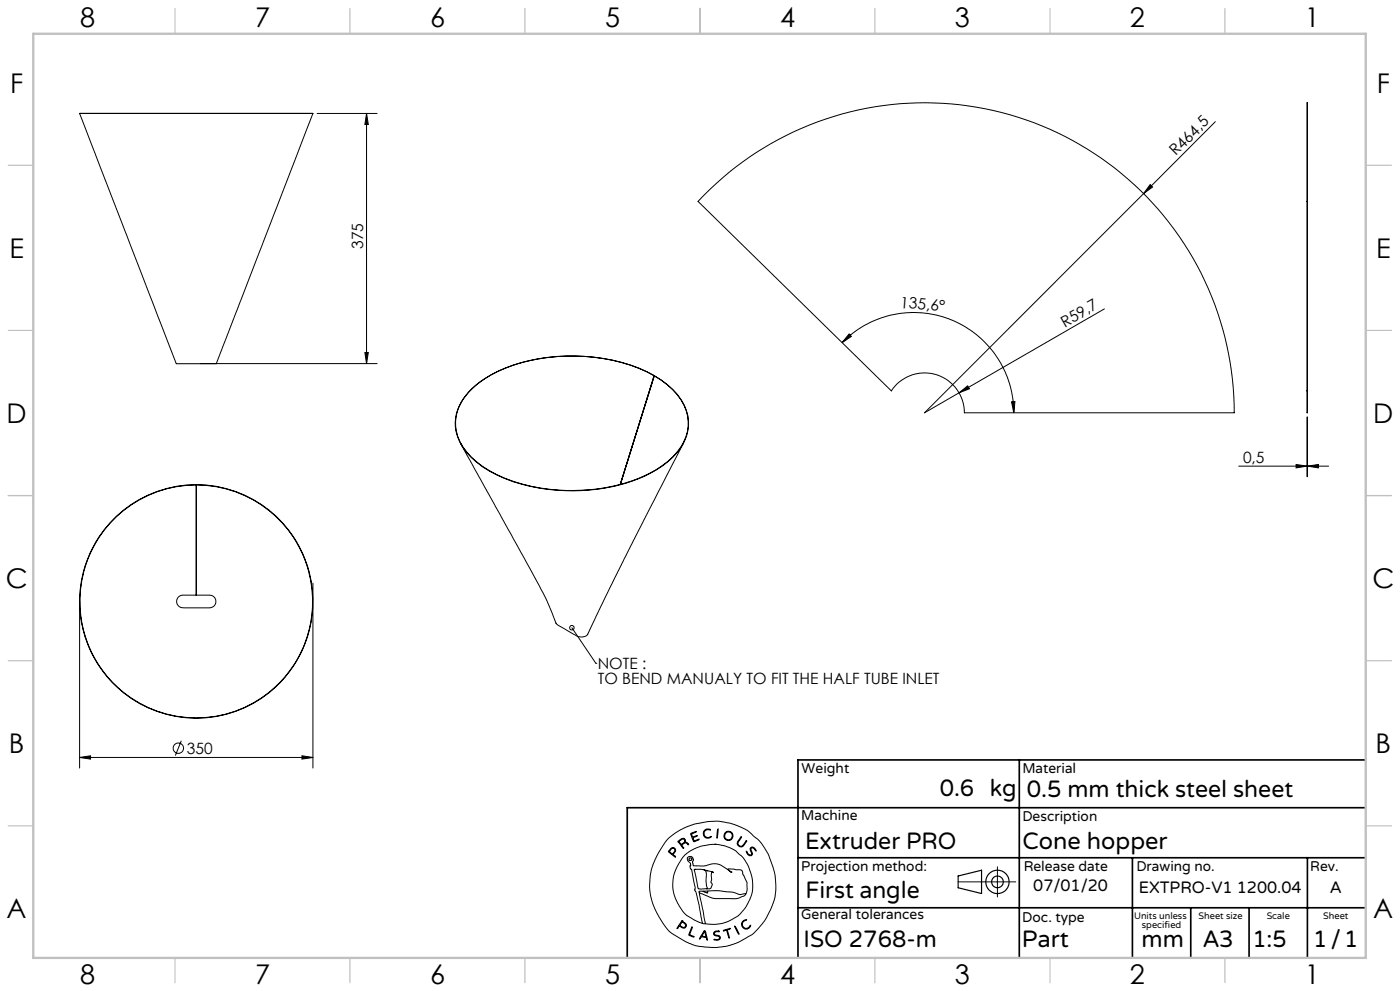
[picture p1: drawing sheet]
<svg xmlns="http://www.w3.org/2000/svg" width="420mm" height="297mm" viewBox="0 0 420 297" stroke-linecap="round" stroke-linejoin="round" font-family="sans-serif">
<g fill="none" stroke="#000" stroke-width=".3">
<path d="M23.9 34h70l-29 75h-12zM23.9 34h69.9M95.1 34h18M110 34l.5 3.3h-1zM110 34v75M364.6 36.5l-87.2 87.2 10.3-6M211.2 58.5a92.9 92.9 0 0 1 101.4-20.8 92.9 92.9 0 0 1 57.7 86h-81a11.9 11.9 0 0 0-8.5-11.4 11.9 11.9 0 0 0-13.4 4.9l-58-56.8zM345.1 55.3l.7 .8-2.7 1.9zM392.1 60.4v-29.6l.1 29.6M392.1 60.4v56.8M392.1 60.4h.1M392.2 60.4v56.8"/>
<path d="M331.3 92.6l-43.6 25.1M60.1 109h53M109.5 105.7h1l-.5 3.3zM196.3 112.6a54.5 54.5 0 0 0-33.2-5.3 40.6 40.6 0 0 0-21.5 9.1 14.3 14.3 0 0 0-4.8 12.7 18.9 18.9 0 0 0 10 12.1 53.7 53.7 0 0 0 31.8 5.5 43.3 43.3 0 0 0 21.8-8.3 14.6 14.6 0 0 0 6-13.7 17.4 17.4 0 0 0-8-10.8l-2.1-1.3M196.3 112.6a54.9 54.9 0 0 0-48.8-.3 21.3 21.3 0 0 0-9.5 9 12.5 12.5 0 0 0 2.1 14.2 32.4 32.4 0 0 0 16.5 9.6 54.2 54.2 0 0 0 40.3-4.3 18 18 0 0 0 9.5-13 14.9 14.9 0 0 0-6.3-12.5l-3.8-2.7M196.3 112.6l-10.2 32.6M252.6 102.7a30 30 0 0 1 32.8-6.8 30 30 0 0 1 18.7 27.8M254.7 100.1l.7 .7-2.8 1.9zM287.7 117.7l2.6-2.1 .5 .9zM392.1 117.2v6.5l.1-6.5M392.1 117.2h.1M205.1 132.7l-17.8 34.8-10 20.4a5 5 0 0 1-1.4 2.7 3.5 3.5 0 0 1-3.8-.5l-4.5-2.6a2.34 2.34 0 0 1-1.3-1.9l-2.2-5.5-2.2-4.4-23.6-42.6"/>
<path d="M303.5 120.4h1l-.4 3.3zM371.6 139.7h27M388.8 139.2l3.3 .5-3.3 .5zM392.1 125v17.9M392.2 139.7l3.3-.5v1zM392.2 125v17.9M34.9 154.7a34.5 34.5 0 0 1 23.9-9.4v33.1h-3.7a1.93 1.93 0 0 0-2.1 2 1.93 1.93 0 0 0 2.3 1.8h6.3a2.36 2.36 0 0 0 3.2-2 2.23 2.23 0 0 0-3-1.8h-2.9v-33.2a35 35 0 0 1 33.7 44.5 35 35 0 0 1-51.8 20.5 35 35 0 0 1-5.9-55.5zM58.8 145.3a34.9 34.9 0 0 0-30.8 51.4 34.9 34.9 0 0 0 59.9 2.8 34.9 34.9 0 0 0-26-54l-3-.2M93.9 174.8v55.4M23.9 180.8v49.4M171.6 188.1l7.2 10.7M178.8 198.8h.1"/>
<path d="M23.9 227l3.3-.5v1zM23.9 227h70M54.4 222l-1.8 4.4M90.6 226.5l3.3 .5-3.3 .5zM200.3 251.5l3.3-2.5 3.6-1.6 4.6-1.1 3.5-.2 4 .7 3 1.1 2.1 1.1 3.1 2.6 1.6 2 1.6 3 1.6 4.8 .5 4-.2 3.1-.5 1.8-2.2 4.8-1.6 2.2a18.3 18.3 0 0 1-7.7 5.5l-2.7 .8-3.2 .4-6-.6-3.2-1.3-3.8-2.2-1.4-1.3-1.4-1.9-2.2-3.7-.8-2.1-.7-2.3-.3-3.4 .3-3.5 .7-2.7 1.9-3.8zM201.2 254.4l.6-.4 .6 .2 .3 .5-.2 .7a.77 .77 0 0 0-.4 .8 .77 .77 0 0 0 .6 .6l-.4-.1-1.2-1a.45 .45 0 0 1-.5-.2 .45 .45 0 0 1 .1-.5zM201.4 254.5l.4-.3 .3 .1 .4 .4-.1 .4a.73 .73 0 0 1-.7 .8 .73 .73 0 0 1-.8-.6v-.3zM203.5 252.1l1.1-.8h.6l.4 .5v.5l.6 .3 .4 .5-.8-.5-.6 .2a.64 .64 0 0 0-.6 .5 .64 .64 0 0 0 .5 .7l-.1 .3zM203.8 252.1l1-.6 .4 .1 .2 .3-.2 .6-.8 .6-.6-.8zM207.2 249.8l1.7-.6-1 .6a.43 .43 0 0 0-.5 .3 .43 .43 0 0 0 .2 .5l.2 .3 1.4-.4-1 .4a.73 .73 0 0 0 0 1.2l1.6-.6-1.5 .7a1.56 1.56 0 0 1-.8-1.5zM208.6 249.3h.1M211.3 248.9l.8-.4 1 .1v.2l-1-.1-.4 .1-.5 1 .1 .6 .5 .5 .9 .1 .6-.3a.53 .53 0 0 1-.8 .5l-.7-.1-.6-.4-.2-1.1z"/>
<path d="M214.5 253h.1M214.5 253l2.7 .4 2.1 .8 1.4 .8 2.3 2.1 1.5 2.4 .9 2.8 .3 1.6 .1 2.8-.6 2.1-1.3 2.7-2.5 3-2.8 1.6-2 .7-2 .2-2.9-.1M214.5 253l-4.1 .6-3.2 1.3-2 1.6-2 3.2-1.2 3.5-.1 3.4 .7 2.7 2.4 4a8 8 0 0 0 3.4 2.5l2.4 1M215.3 248.5l.1 .9-.2 1.7-.1 .1zM222.3 250.9h.2l-1.1 1.8 .5 .8h.8l1.1-1.5h.3l-1 1.5-.6 .3-.9-.2-.4-.7 .1-.6zM223.9 255.1l.6 .9 .7 .3 .3-.3-.5-1.4 .3-.6h.8l.7 .9-.1 .2-.6-.9-.6-.1-.2 .6 .4 1.2-.6 .6-.8-.5zM299.2 259.8v9M204.4 276.2l.2-.2 .8 .5 .5 .7v.4l-.4 .5-.9-.1a.66 .66 0 0 0-.8-.4 .66 .66 0 0 0-.5 .6l-.2 .1zM204.6 276h.1M204.6 276.3l1.1 .9-.2 .6h-.7a.59 .59 0 0 1-.7-.8zM204.6 276.4h.1M207.5 277.9v-.1a.55 .55 0 0 1-.1 .9l-.3 .8a.56 .56 0 0 0-.1 .7 .56 .56 0 0 0 .6 .3l.6 .3-1.4-.5a1.9 1.9 0 0 1 .5-1.8z"/>
<path d="M208.3 260.6h2.6l2.5 .6 .6 .3a.35 .35 0 0 0-.4-.1 .35 .35 0 0 0-.2 .5l.1 1.8-.2 .6 .3 .6v.5l-.5 .9h-1.2M208.3 260.6l1 5.1a.84 .84 0 0 0 1.1 .7l1.5-.1M208.4 260.6h.1M209.8 267.6l1.9 9.3M209.8 267.6l3.6 1.5 1.1 .2h6.6l2.1-.7 .4-.5M210.8 276.8l.9 .1M210.9 267.1h-1.1v.5M211.1 260.7a2.12 2.12 0 0 1 .7 2.6l.1 2 .3 .8-.3 .2M211.2 279l.4-.1 .2 .7 .5 2.1-.3-.1a.75 .75 0 0 0-1-.8 .77 .77 0 0 0-1 .6l-.2-.1zM211.3 279.3h.1M211.3 279.3l.4 1.3-.4 .1a.46 .46 0 0 1-.6-.2 .46 .46 0 0 1 .3-.6zM212 260.9h.1"/>
<path d="M212.3 267l3.4-.1 4.2 .5 2 .7 1.2-.2a.32 .32 0 0 1 .3-.1 .32 .32 0 0 1 .2 .3M212.3 267v.6l-1.4-.5M212.3 267l-1.4 .1M214.3 279.3l.7-.3 .8 .1-1.1 .2-.4 .3 .2 .5 1.1 .3 .4 .3v.6l-.9 .5a.55 .55 0 0 1-.9-.3l1 .1 .7-.4-.1-.5-1.7-.6zM217 278.8l2.1-.5-.9 .4 .6 2.4-.8-2.3-.8 .2zM220.5 277.6l1.2 2.4zM222.8 276.2l.7-.5h.5l-.9 .5-.4 .6v.6l.6 .7 .9 .1 1-.9-.1 .4-.9 .7-1-.1-.6-.6-.1-.6zM223.6 268.1l.6-1.6-.1-1.9-1.7-3.8-3.9-.4v.3l1 .8-3.1-2.1-1.6-.5-1.5 .1-2.1 .5h-3.1l-.3-1 .2-.7-.2-.7-.5-.4-.7 .1-.4 .3v.5l1 1.2-.2 1.1 .5 .8 1.1 5.3-.2 .8 .3 .4 .8 3.1 1.3 6.5M287.4 264.3h17.3"/>
<circle cx="171.6" cy="188.1" r=".67"/>
<circle cx="53.5" cy="224.2" r="1.56"/>
<circle cx="207.1" cy="257.5" r=".43"/>
<circle cx="218.5" cy="250.5" r="1.15"/>
<circle cx="218.5" cy="250.5" r="1.38"/>
</g>
<g fill="none" stroke="#000" stroke-width=".35">
<path d="M287.4 262.5l7.1-1.7v7l-7.1-1.7z"/>
<circle cx="299.2" cy="264.3" r="3.5"/>
<circle cx="299.2" cy="264.3" r="1.75"/>
</g>
<path d="M305.8 227.7v59.2M409.7 227.7h-170.3v59.2M239.4 257.1h170.3M339.7 257.1v29.9M392.2 257.1v29.8M409.7 242.1h-221.5v45M239.4 272.1h170.3M357.2 272.1v14.8M374.7 272.1v14.8" fill="none" stroke="#000" stroke-width=".5"/>
<g fill="none" stroke="#c0c0c0" stroke-width=".35">
<path d="M52.5 2.5v7.5M105 2.5v7.5M157.5 2.5v7.5M210 2.5v7.5M262.5 2.5v7.5M315 2.5v7.5M367.5 2.5v7.5M2.5 49.5h7.5M410 49.5h7.5M2.5 99h7.5M410 99h7.5M2.5 148.5h7.5"/>
<path d="M410 148.5h7.5M2.5 198h7.5M410 198h7.5M2.5 247.5h7.5M410 247.5h7.5M52.5 287v7.5M105 287v7.5M157.5 287v7.5M210 287v7.5M262.5 287v7.5M315 287v7.5M367.5 287v7.5"/>
</g>
<path d="M10 10.1h399.7v277h-399.7z" fill="none" stroke="#c0c0c0" stroke-width=".7"/>
<g fill="#000">
<path d="M345.1 55.3l.7 .8-2.7 1.9zM287.7 117.7l2.6-2.1 .5 .9z"/>
<path d="M110 34l.5 3.3h-1zM109.5 105.7h1l-.5 3.3z"/>
<path d="M303.5 120.4h1l-.4 3.3zM254.7 100.1l.7 .7-2.8 1.9z"/>
<path d="M392.2 139.7l3.3-.5v1zM388.8 139.2l3.3 .5-3.3 .5z"/>
<path d="M23.9 227l3.3-.5v1zM90.6 226.5l3.3 .5-3.3 .5z"/>
</g>
<g font-size="8.1">
<text x="24" y="8">8</text>
<text x="76.5" y="8">7</text>
<text x="129" y="8">6</text>
<text x="181.5" y="8">5</text>
<text x="234" y="8">4</text>
<text x="286.5" y="8">3</text>
<text x="339" y="8">2</text>
<text x="391.5" y="8">1</text>
<text x="3" y="27.7">F</text>
<text x="413" y="27.7">F</text>
<text x="2.8" y="77.2">E</text>
<text x="412.8" y="77.2">E</text>
<text x="2" y="126.7">D</text>
<text x="412" y="126.7">D</text>
<text x="1.7" y="176.2">C</text>
<text x="411.7" y="176.2">C</text>
<text x="2.7" y="225.7">B</text>
<text x="412.7" y="225.7">B</text>
<text x="2" y="275.2">A</text>
<text x="412" y="275.2">A</text>
<text x="24" y="295">8</text>
<text x="76.5" y="295">7</text>
<text x="129" y="295">6</text>
<text x="181.5" y="295">5</text>
<text x="234" y="295">4</text>
<text x="286.5" y="295">3</text>
<text x="339" y="295">2</text>
<text x="391.5" y="295">1</text>
</g>
<g font-size="7.1">
<text x="281.9" y="238.5">0.6 kg</text>
<text x="308" y="239">0.5 mm thick steel sheet</text>
<text x="241.5" y="254.4">Extruder PRO</text>
<text x="306.7" y="254.4">Cone hopper</text>
<text x="241.6" y="269.2">First angle</text>
<text x="241.1" y="283.7">ISO 2768-m</text>
<text x="306.6" y="283.9">Part</text>
<text x="342.5" y="283.9">mm</text>
<text x="360.9" y="283.8">A3</text>
<text x="375.7" y="283.9">1:5</text>
<text x="393.9" y="283.9">1/1</text>
</g>
<g font-size="4.9">
<text x="310" y="267.1">07/01/20</text>
<text x="341.6" y="267.6">EXTPRO-V1 1200.04</text>
<text x="399" y="267.6">A</text>
</g>
<g font-size="4.7">
<text x="352.8" y="46.9" transform="rotate(-45 352.8 46.9)">R464,5</text>
<text x="109" y="74.6" transform="rotate(-90 109 74.6)">375</text>
<text x="270" y="92.2" transform="rotate(5 270 92.2)">135,6°</text>
<text x="319.4" y="98.2" transform="rotate(-30 319.4 98.2)">R59,7</text>
<text x="372.9" y="138.7">0,5</text>
<text x="179.3" y="200.5">NOTE :</text>
<text x="179.3" y="205">TO BEND MANUALY TO FIT THE HALF TUBE INLET</text>
<text x="56.1" y="225.9">350</text>
</g>
<g font-size="4.2">
<text x="240.5" y="231.7">Weight</text>
<text x="306.7" y="231.7">Material</text>
<text x="240.4" y="245.9">Machine</text>
<text x="306.7" y="246.1">Description</text>
<text x="240.4" y="261.1">Projection method:</text>
<text x="307.1" y="261">Release date</text>
<text x="340.9" y="261">Drawing no.</text>
<text x="393.1" y="261">Rev.</text>
<text x="240.4" y="275.6">General tolerances</text>
<text x="306.7" y="276.3">Doc. type</text>
</g>
<g font-size="2.8">
<text x="340.2" y="275.3">Units unless</text>
<text x="359.6" y="275.3">Sheet size</text>
<text x="380" y="275.3">Scale</text>
<text x="396.9" y="275.3">Sheet</text>
<text x="342.6" y="278.2">specified</text>
</g>
</svg>
